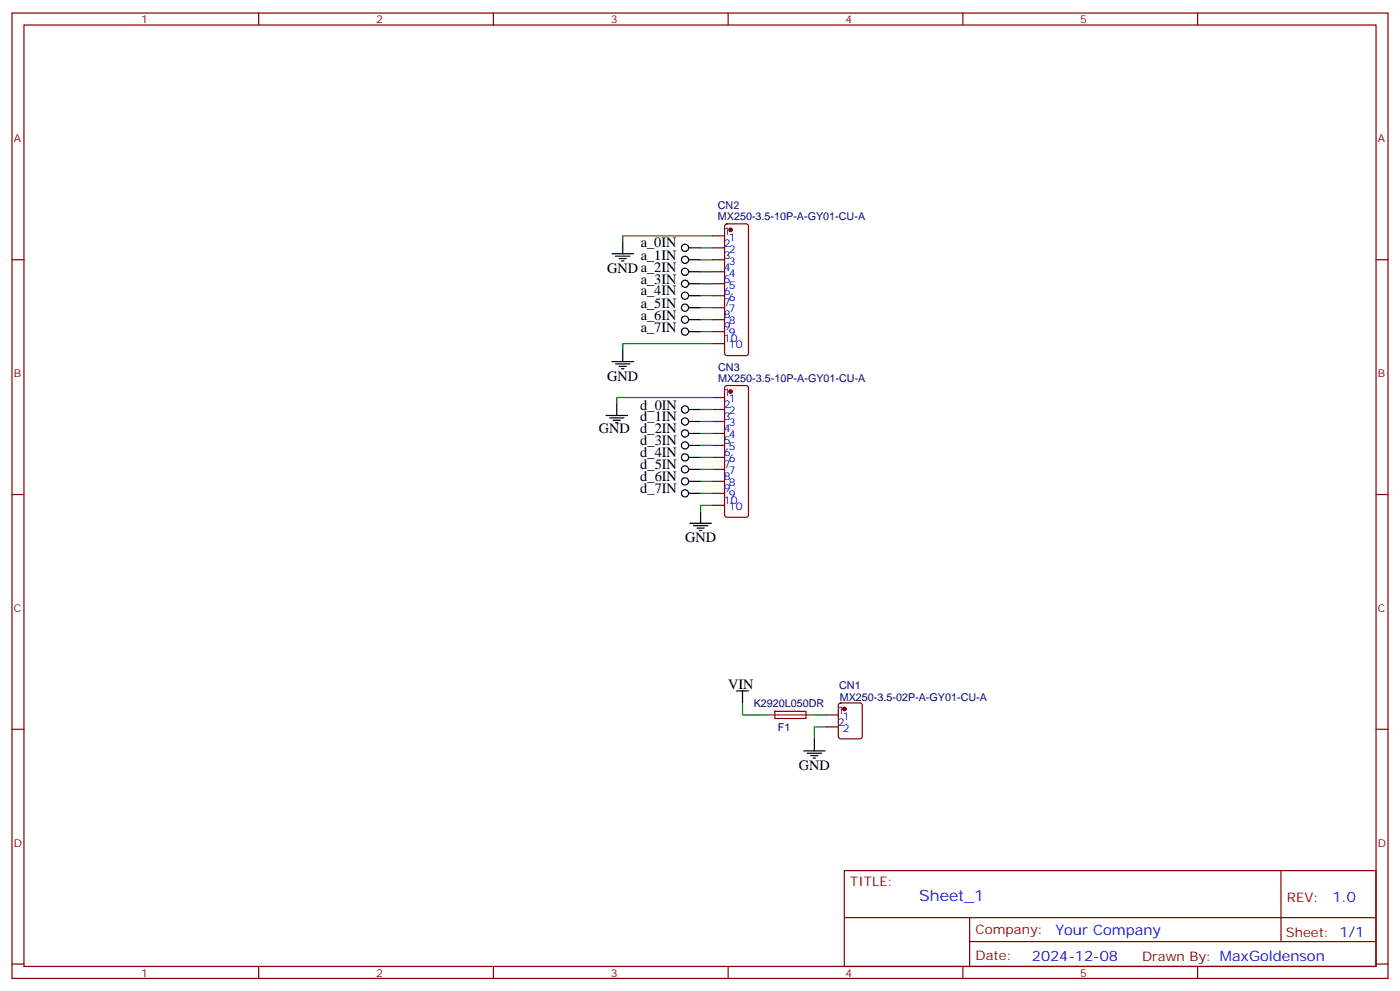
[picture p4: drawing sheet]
<svg xmlns="http://www.w3.org/2000/svg" width="412mm" height="292mm" viewBox="0 0 412 292" stroke-linecap="round" stroke-linejoin="round" font-family="sans-serif">
<g fill="none" stroke="#870000" stroke-width=".35">
<path d="M3.5 3.8h405.4v284.4h-405.4zM7.1 7.4h398.2v277.3h-398.2zM76.2 3.8v3.6M145.3 3.8v3.6M214.5 3.8v3.6M283.6 3.8v3.6M352.8 3.8v3.6M3.5 76.5h3.6M209.9 76.5h3.5M209.9 69.5h3.5M209.9 73h3.5M213.7 66.1l.4-.2h5.7l.5 .2 .2 .5v37.4l-.2 .5-.5 .2h-5.7l-.5-.2-.2-.5v-37.4z"/>
<path d="M405.3 76.5h3.6M209.9 80h3.5M209.9 83.6h3.5M209.9 87.1h3.5M209.9 90.6h3.5M209.9 94.2h3.5M209.9 97.7h3.5M209.9 101.2h3.5M209.9 117.1h3.5M213.7 113.8l.4-.2h5.7l.5 .2 .2 .5v37.4l-.2 .5-.5 .2h-5.7l-.5-.3-.2-.4v-37.4zM209.9 120.6h3.5M209.9 124.1h3.5"/>
<path d="M209.9 127.7h3.5M209.9 131.2h3.5M209.9 134.7h3.5M209.9 138.3h3.5M3.5 145.7h3.6M209.9 141.8h3.5M209.9 145.3h3.5M209.9 148.8h3.5M405.3 145.7h3.6M3.5 214.8h3.6M228.3 209.5h9.1v2.1h-9.1zM243.4 210.6h3.5"/>
<path d="M243.4 214.1h3.5M247.2 207.3l.4-.3h5.7l.6 .5 .1 9.4-.5 .7h-5.9l-.6-.4-.1-9.4zM405.3 214.8h3.6M248.7 256.4h156.6v28.3h-156.6zM377.3 256.5v20.8M248.7 270.3h156.5M285.6 277.3h119.6M285.6 270.3v14.1M3.5 284h3.6M76.2 284.7v3.5M145.3 284.7v3.5M214.5 284.7v3.5"/>
<path d="M283.6 284.7v3.5M352.8 284.7v3.5M405.3 284h3.6"/>
</g>
<g fill="#870000" stroke="#870000" stroke-width=".35">
<circle cx="248.7" cy="208.8" r=".53"/>
<circle cx="215.2" cy="67.7" r=".53"/>
<circle cx="215.2" cy="115.3" r=".53"/>
</g>
<g fill="none" stroke="#000" stroke-width=".35">
<path d="M180.3 74.8h6.3M181.3 75.5h4.3M182.4 76.2h2.1M183.1 76.9h.7M183.4 71.2v3.6M202.8 76.5h3.6M202.8 73h3.6M202.8 83.6h3.6M202.8 80h3.6M202.8 87.1h3.6M202.8 90.6h3.6M202.8 94.2h3.6"/>
<path d="M202.8 97.7h3.6M180.3 106.5h6.3M181.3 107.2h4.3M181.7 118.9v3.5M182.4 107.9h2.1M183.1 108.6h.7M183.4 103v3.5M178.5 122.4h6.4M179.6 123.1h4.2M180.6 123.8h2.1M181.3 124.5h.7M202.8 138.3h3.6"/>
<path d="M202.8 134.7h3.6M202.8 131.2h3.6M202.8 127.7h3.6M202.8 124.1h3.6M202.8 120.6h3.6M202.8 145.3h3.6M202.8 141.8h3.6M203.2 154.1h6.3M204.3 154.8h4.2M205.3 155.5h2.1M206 156.2h.7M206.4 150.6v3.5"/>
<path d="M217 203.5h3.5M218.7 203.5v3.5M239.9 217.6v3.6M236.7 221.2h6.4M237.8 221.9h4.2M238.8 222.6h2.1M239.5 223.3h.7"/>
<circle cx="201.8" cy="76.5" r="1.06"/>
<circle cx="201.8" cy="73" r="1.06"/>
<circle cx="201.8" cy="83.6" r="1.06"/>
<circle cx="201.8" cy="97.7" r="1.06"/>
<circle cx="201.8" cy="87.1" r="1.06"/>
<circle cx="201.8" cy="90.6" r="1.06"/>
<circle cx="201.8" cy="80" r="1.06"/>
<circle cx="201.8" cy="94.2" r="1.06"/>
<circle cx="201.8" cy="124.1" r="1.06"/>
<circle cx="201.8" cy="138.3" r="1.06"/>
<circle cx="201.8" cy="131.2" r="1.06"/>
<circle cx="201.8" cy="127.7" r="1.06"/>
<circle cx="201.8" cy="120.6" r="1.06"/>
<circle cx="201.8" cy="134.7" r="1.06"/>
<circle cx="201.8" cy="145.3" r="1.06"/>
<circle cx="201.8" cy="141.8" r="1.06"/>
</g>
<g fill="none" stroke="#008700" stroke-width=".35">
<path d="M206.4 73h3.5M206.4 76.5h3.5M209.9 69.5h-26.5v1.7M206.4 87.1h3.5M206.4 90.6h3.5M206.4 94.2h3.5M206.4 97.7h3.5M206.4 80h3.5M206.4 83.6h3.5M209.9 117.1h-28.2v1.8M209.9 101.2h-26.5v1.8M206.4 134.7h3.5"/>
<path d="M206.4 120.6h3.5M206.4 124.1h3.5M206.4 127.7h3.5M206.4 131.2h3.5M206.4 138.3h3.5M206.4 145.3h3.5M206.4 141.8h3.5M209.9 148.8h-3.5v1.8M218.7 207v3.6h7.1M239.9 210.6h3.5M243.4 214.1h-3.5v3.5"/>
</g>
<path d="M225.8 210.6h14.1" fill="none" stroke="#8c2424" stroke-width=".35"/>
<text font-size="4.6" fill="#00f" x="270.8" y="265.5">Sheet_1</text>
<g font-size="4.2">
<text x="188.7" y="76.5">a_1IN</text>
<text x="188.7" y="72.7">a_0IN</text>
<text x="178.9" y="80.4">GNDa_2IN</text>
<text x="188.7" y="83.6">a_3IN</text>
<text x="188.7" y="86.8">a_4IN</text>
<text x="188.7" y="90.6">a_5IN</text>
<text x="188.7" y="94.2">a_6IN</text>
<text x="188.7" y="97.7">a_7IN</text>
<text x="178.9" y="112.1">GND</text>
<text x="188.6" y="124.1">d_1IN</text>
<text x="188.6" y="120.6">d_0IN</text>
<text x="176.4" y="127.7">GND</text>
<text x="188.6" y="131.2">d_3IN</text>
<text x="188.6" y="127.7">d_2IN</text>
<text x="188.6" y="134.7">d_4IN</text>
<text x="188.6" y="141.8">d_6IN</text>
<text x="188.6" y="138.3">d_5IN</text>
<text x="188.6" y="145.3">d_7IN</text>
<text x="201.8" y="159.8">GND</text>
<text x="214.5" y="202.8">VIN</text>
<text x="235.3" y="226.8">GND</text>
</g>
<g font-size="4.2" fill="#00f">
<text x="392.5" y="265.7">1.0</text>
<text x="310.9" y="275.3">Your Company</text>
<text x="304" y="283.1">2024-12-08</text>
</g>
<g font-size="3.9" fill="#800">
<text x="250.5" y="261">TITLE:</text>
<text x="379.1" y="265.7">REV:</text>
<text x="287.4" y="275.2">Company:</text>
<text x="378.7" y="275.8">Sheet: 1/1</text>
<text x="287.4" y="282.9">Date:</text>
<text x="336.4" y="283">Drawn By: MaxGoldenson</text>
</g>
<g font-size="3.2" fill="#800">
<text x="41.6" y="6.8">1</text>
<text x="110.8" y="6.8">2</text>
<text x="179.9" y="6.8">3</text>
<text x="249.1" y="6.8">4</text>
<text x="318.2" y="6.8">5</text>
<text x="4.1" y="41.9">A</text>
<text x="405.9" y="41.9">A</text>
<text x="4.1" y="111.1">B</text>
<text x="405.9" y="111.1">B</text>
<text x="4.1" y="180.2">C</text>
<text x="405.9" y="180.2">C</text>
<text x="4.1" y="249.4">D</text>
<text x="405.9" y="249.4">D</text>
<text x="41.6" y="287.7">1</text>
<text x="110.8" y="287.7">2</text>
<text x="179.9" y="287.7">3</text>
<text x="249.1" y="287.7">4</text>
<text x="318.2" y="287.7">5</text>
</g>
<g font-size="3.2" fill="#000080">
<text x="211.5" y="64.8">MX250-3.5-10P-A-GY01-CU-A</text>
<text x="211.5" y="61.6">CN2</text>
<text x="211.5" y="112.5">MX250-3.5-10P-A-GY01-CU-A</text>
<text x="211.5" y="109.3">CN3</text>
<text x="247.2" y="202.9">CN1</text>
<text x="222" y="208.2">K2920L050DR</text>
<text x="247.4" y="206.4">MX250-3.5-02P-A-GY01-CU-A</text>
<text x="229.1" y="215.2">F1</text>
</g>
<g font-size="3.2" fill="#00f">
<text x="213.3" y="69.1">1</text>
<text x="214.7" y="70.9">1</text>
<text x="213.3" y="72.6">2</text>
<text x="213.3" y="76.2">3</text>
<text x="214.7" y="74.4">2</text>
<text x="214.7" y="77.9">3</text>
<text x="213.3" y="79.7">4</text>
<text x="213.3" y="83.2">5</text>
<text x="214.7" y="81.5">4</text>
<text x="213.3" y="86.7">6</text>
<text x="214.7" y="85">5</text>
<text x="214.7" y="88.5">6</text>
<text x="213.3" y="90.3">7</text>
<text x="213.3" y="93.8">8</text>
<text x="214.7" y="92">7</text>
<text x="214.7" y="95.6">8</text>
<text x="213.3" y="97.3">9</text>
<text x="213.3" y="100.9">10</text>
<text x="214.7" y="99.1">9</text>
<text x="214.7" y="102.6">10</text>
<text x="213.3" y="116.7">1</text>
<text x="214.7" y="118.5">1</text>
<text x="213.3" y="120.3">2</text>
<text x="213.3" y="123.8">3</text>
<text x="214.7" y="122">2</text>
<text x="214.7" y="125.6">3</text>
<text x="213.3" y="127.3">4</text>
<text x="213.3" y="130.8">5</text>
<text x="214.7" y="129.1">4</text>
<text x="213.3" y="134.4">6</text>
<text x="213.3" y="137.9">7</text>
<text x="214.7" y="132.6">5</text>
<text x="214.7" y="136.1">6</text>
<text x="213.3" y="141.4">8</text>
<text x="214.7" y="139.7">7</text>
<text x="214.7" y="143.2">8</text>
<text x="213.3" y="145">9</text>
<text x="213.3" y="148.5">10</text>
<text x="214.7" y="146.7">9</text>
<text x="214.7" y="150.2">10</text>
<text x="246.8" y="210.2">1</text>
<text x="246.8" y="213.7">2</text>
<text x="248.2" y="212">1</text>
<text x="248.2" y="215.5">2</text>
</g>
</svg>
